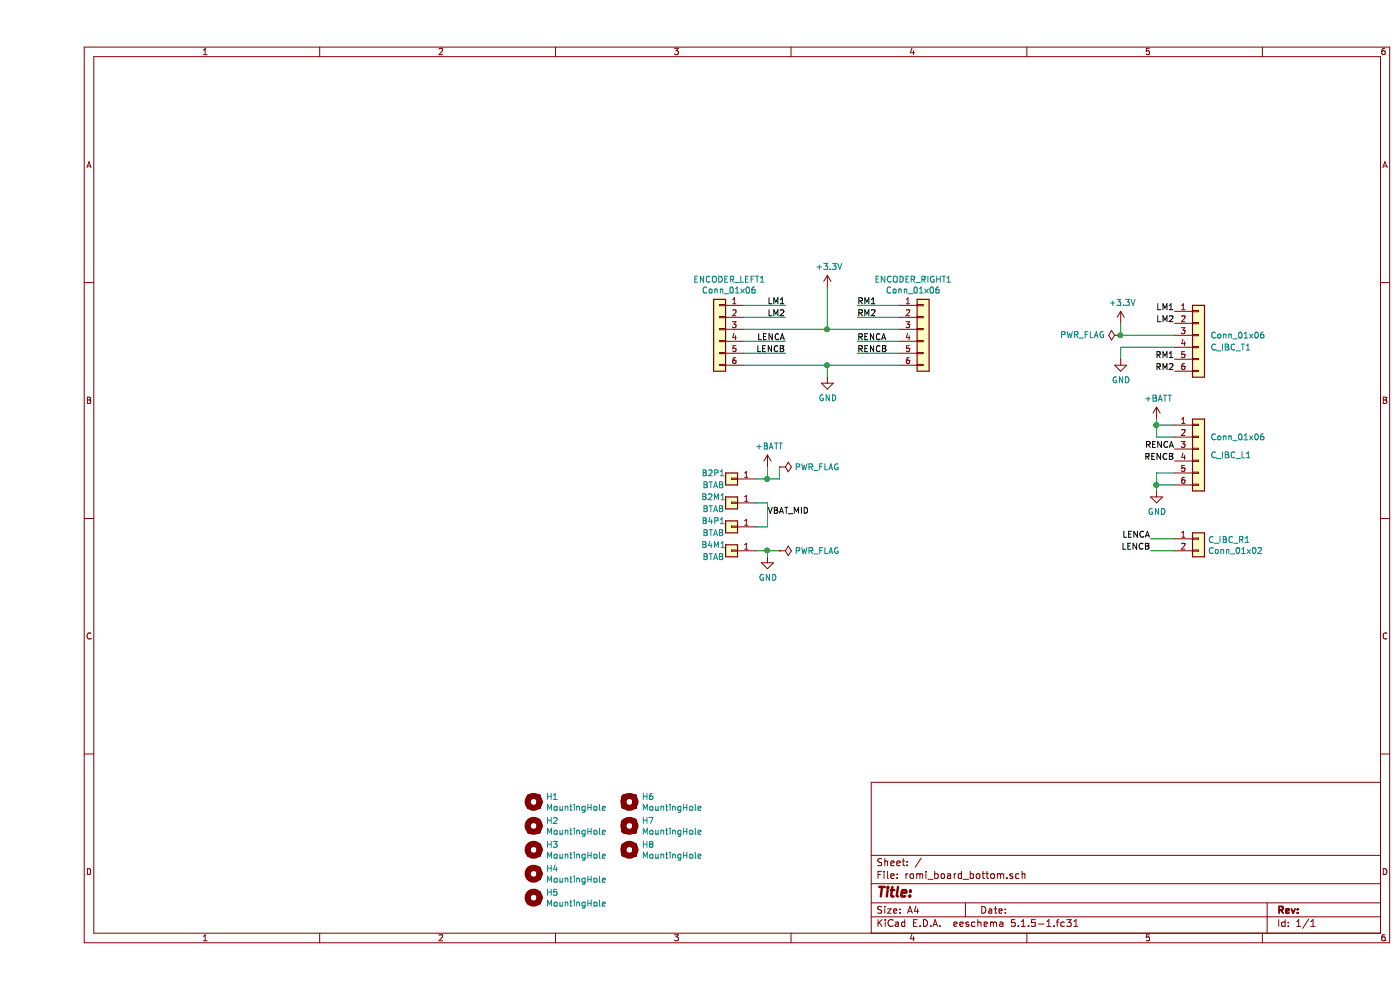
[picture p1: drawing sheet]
EESchema Schematic File Version 4
EELAYER 30 0
EELAYER END
$Descr A4 11693 8268
encoding utf-8
Sheet 1 1
Title ""
Date ""
Rev ""
Comp ""
Comment1 ""
Comment2 ""
Comment3 ""
Comment4 ""
$EndDescr
$Comp
L Connector_Generic:Conn_01x06 ENCODER_LEFT1
U 1 1
P 5700 2750
F 0 "ENCODER_LEFT1" H 5618 3167 50  0000 C CNN
F 1 "Conn_01x06" H 5618 3076 50  0000 C CNN
F 2 "Connector_PinHeader_2.54mm:PinHeader_1x06_P2.54mm_Vertical" H 5700 2750 50  0001 C CNN
F 3 "~" H 5700 2750 50  0001 C CNN
	1    5700 2750
	-1   0    0    -1  
$EndComp
$Comp
L Connector_Generic:Conn_01x06 C_IBC_T1
U 1 1
P 9700 2800
F 0 "C_IBC_T1" H 9800 2700 50  0000 L CNN
F 1 "Conn_01x06" H 9800 2800 50  0000 L CNN
F 2 "Connector_PinHeader_2.54mm:PinHeader_1x06_P2.54mm_Vertical" H 9700 2800 50  0001 C CNN
F 3 "~" H 9700 2800 50  0001 C CNN
	1    9700 2800
	1    0    0    -1  
$EndComp
$Comp
L Connector_Generic:Conn_01x01 B2P1
U 1 1
P 5800 4000
F 0 "B2P1" H 5950 4050 50  0000 C CNN
F 1 "BTAB" H 5950 3950 50  0000 C CNN
F 2 "teensy:romi_battery_tab" H 5800 4000 50  0001 C CNN
F 3 "~" H 5800 4000 50  0001 C CNN
	1    5800 4000
	-1   0    0    -1  
$EndComp
$Comp
L Connector_Generic:Conn_01x01 B4P1
U 1 1
P 5800 4400
F 0 "B4P1" H 5950 4450 50  0000 C CNN
F 1 "BTAB" H 5950 4350 50  0000 C CNN
F 2 "teensy:romi_battery_tab" H 5800 4400 50  0001 C CNN
F 3 "~" H 5800 4400 50  0001 C CNN
	1    5800 4400
	-1   0    0    -1  
$EndComp
$Comp
L Connector_Generic:Conn_01x01 B4M1
U 1 1
P 5800 4600
F 0 "B4M1" H 5950 4650 50  0000 C CNN
F 1 "BTAB" H 5950 4550 50  0000 C CNN
F 2 "teensy:romi_battery_tab" H 5800 4600 50  0001 C CNN
F 3 "~" H 5800 4600 50  0001 C CNN
	1    5800 4600
	-1   0    0    -1  
$EndComp
Wire Wire Line
	6000 4400 6100 4400
Wire Wire Line
	6100 4400 6100 4200
Wire Wire Line
	6100 4200 6000 4200
$Comp
L power:GND #PWR0105
U 1 1
P 6100 4650
F 0 "#PWR0105" H 6100 4400 50  0001 C CNN
F 1 "GND" H 6105 4477 50  0000 C CNN
F 2 "" H 6100 4650 50  0001 C CNN
F 3 "" H 6100 4650 50  0001 C CNN
	1    6100 4650
	1    0    0    -1  
$EndComp
$Comp
L power:+BATT #PWR0106
U 1 1
P 6100 3900
F 0 "#PWR0106" H 6100 3750 50  0001 C CNN
F 1 "+BATT" H 6115 4073 50  0000 C CNN
F 2 "" H 6100 3900 50  0001 C CNN
F 3 "" H 6100 3900 50  0001 C CNN
	1    6100 3900
	1    0    0    -1  
$EndComp
Wire Wire Line
	6000 4000 6100 4000
Wire Wire Line
	6100 4000 6100 3900
Wire Wire Line
	6000 4600 6100 4600
Wire Wire Line
	6100 4600 6100 4650
$Comp
L Connector_Generic:Conn_01x01 B2M1
U 1 1
P 5800 4200
F 0 "B2M1" H 5950 4250 50  0000 C CNN
F 1 "BTAB" H 5950 4150 50  0000 C CNN
F 2 "teensy:romi_battery_tab" H 5800 4200 50  0001 C CNN
F 3 "~" H 5800 4200 50  0001 C CNN
	1    5800 4200
	-1   0    0    -1  
$EndComp
Text Label 6100 4300 0    50   ~ 0
VBAT_MID
$Comp
L power:GND #PWR0107
U 1 1
P 6600 3150
F 0 "#PWR0107" H 6600 2900 50  0001 C CNN
F 1 "GND" H 6605 2977 50  0000 C CNN
F 2 "" H 6600 3150 50  0001 C CNN
F 3 "" H 6600 3150 50  0001 C CNN
	1    6600 3150
	1    0    0    -1  
$EndComp
Wire Wire Line
	5900 2550 6250 2550
Wire Wire Line
	5900 2650 6250 2650
Wire Wire Line
	5900 2950 6250 2950
Wire Wire Line
	6200 4000 6100 4000
Connection ~ 6100 4000
Text Label 6250 2550 2    50   ~ 0
LM1
Text Label 6250 2650 2    50   ~ 0
LM2
Text Label 6250 2850 2    50   ~ 0
LENCA
Text Label 6250 2950 2    50   ~ 0
LENCB
$Comp
L power:PWR_FLAG #FLG0101
U 1 1
P 6200 3900
F 0 "#FLG0101" H 6200 3975 50  0001 C CNN
F 1 "PWR_FLAG" V 6200 4028 50  0000 L CNN
F 2 "" H 6200 3900 50  0001 C CNN
F 3 "~" H 6200 3900 50  0001 C CNN
	1    6200 3900
	0    1    1    0   
$EndComp
Wire Wire Line
	6200 3900 6200 4000
$Comp
L power:PWR_FLAG #FLG0102
U 1 1
P 6200 4600
F 0 "#FLG0102" H 6200 4675 50  0001 C CNN
F 1 "PWR_FLAG" V 6200 4728 50  0000 L CNN
F 2 "" H 6200 4600 50  0001 C CNN
F 3 "~" H 6200 4600 50  0001 C CNN
	1    6200 4600
	0    1    1    0   
$EndComp
Wire Wire Line
	6100 4600 6200 4600
Connection ~ 6100 4600
$Comp
L Connector_Generic:Conn_01x06 ENCODER_RIGHT1
U 1 1
P 7400 2750
F 0 "ENCODER_RIGHT1" H 7318 3167 50  0000 C CNN
F 1 "Conn_01x06" H 7318 3076 50  0000 C CNN
F 2 "Connector_PinHeader_2.54mm:PinHeader_1x06_P2.54mm_Vertical" H 7400 2750 50  0001 C CNN
F 3 "~" H 7400 2750 50  0001 C CNN
	1    7400 2750
	1    0    0    -1  
$EndComp
Wire Wire Line
	6850 2550 7200 2550
Wire Wire Line
	6850 2650 7200 2650
Wire Wire Line
	6850 2850 7200 2850
Wire Wire Line
	6850 2950 7200 2950
Text Label 6850 2550 0    50   ~ 0
RM1
Text Label 6850 2650 0    50   ~ 0
RM2
Text Label 6850 2850 0    50   ~ 0
RENCA
Text Label 6850 2950 0    50   ~ 0
RENCB
$Comp
L power:+3.3V #PWR0101
U 1 1
P 6600 2400
F 0 "#PWR0101" H 6600 2250 50  0001 C CNN
F 1 "+3.3V" H 6615 2573 50  0000 C CNN
F 2 "" H 6600 2400 50  0001 C CNN
F 3 "" H 6600 2400 50  0001 C CNN
	1    6600 2400
	1    0    0    -1  
$EndComp
Wire Wire Line
	5900 3050 6600 3050
Wire Wire Line
	6600 3150 6600 3050
Connection ~ 6600 3050
Wire Wire Line
	6600 3050 7200 3050
Wire Wire Line
	5900 2750 6600 2750
Wire Wire Line
	6600 2400 6600 2750
Connection ~ 6600 2750
Wire Wire Line
	6600 2750 7200 2750
Wire Wire Line
	5900 2850 6250 2850
$Comp
L Connector_Generic:Conn_01x06 C_IBC_L1
U 1 1
P 9700 3750
F 0 "C_IBC_L1" H 9800 3700 50  0000 L CNN
F 1 "Conn_01x06" H 9800 3850 50  0000 L CNN
F 2 "Connector_PinHeader_2.54mm:PinHeader_1x06_P2.54mm_Vertical" H 9700 3750 50  0001 C CNN
F 3 "~" H 9700 3750 50  0001 C CNN
	1    9700 3750
	1    0    0    -1  
$EndComp
$Comp
L Connector_Generic:Conn_01x02 C_IBC_R1
U 1 1
P 9700 4500
F 0 "C_IBC_R1" H 9780 4492 50  0000 L CNN
F 1 "Conn_01x02" H 9780 4401 50  0000 L CNN
F 2 "Connector_PinHeader_2.54mm:PinHeader_1x02_P2.54mm_Vertical" H 9700 4500 50  0001 C CNN
F 3 "~" H 9700 4500 50  0001 C CNN
	1    9700 4500
	1    0    0    -1  
$EndComp
Wire Wire Line
	9500 4500 9300 4500
Wire Wire Line
	9300 4600 9500 4600
Text Label 9300 4600 2    50   ~ 0
LENCB
Text Label 9300 4500 2    50   ~ 0
LENCA
$Comp
L power:GND #PWR0102
U 1 1
P 9350 4100
F 0 "#PWR0102" H 9350 3850 50  0001 C CNN
F 1 "GND" H 9355 3927 50  0000 C CNN
F 2 "" H 9350 4100 50  0001 C CNN
F 3 "" H 9350 4100 50  0001 C CNN
	1    9350 4100
	1    0    0    -1  
$EndComp
Wire Wire Line
	9500 3950 9350 3950
Wire Wire Line
	9350 3950 9350 4050
Wire Wire Line
	9500 4050 9350 4050
Connection ~ 9350 4050
Wire Wire Line
	9350 4050 9350 4100
Text Label 9500 3850 2    50   ~ 0
RENCB
Text Label 9500 3750 2    50   ~ 0
RENCA
$Comp
L power:+BATT #PWR0103
U 1 1
P 9350 3500
F 0 "#PWR0103" H 9350 3350 50  0001 C CNN
F 1 "+BATT" H 9365 3673 50  0000 C CNN
F 2 "" H 9350 3500 50  0001 C CNN
F 3 "" H 9350 3500 50  0001 C CNN
	1    9350 3500
	1    0    0    -1  
$EndComp
Wire Wire Line
	9350 3500 9350 3550
Wire Wire Line
	9350 3650 9500 3650
Wire Wire Line
	9500 3550 9350 3550
Connection ~ 9350 3550
Wire Wire Line
	9350 3550 9350 3650
Text Label 9500 2600 2    50   ~ 0
LM1
Text Label 9500 2700 2    50   ~ 0
LM2
Text Label 9500 3000 2    50   ~ 0
RM1
Text Label 9500 3100 2    50   ~ 0
RM2
$Comp
L power:+3.3V #PWR0104
U 1 1
P 9050 2700
F 0 "#PWR0104" H 9050 2550 50  0001 C CNN
F 1 "+3.3V" H 9065 2873 50  0000 C CNN
F 2 "" H 9050 2700 50  0001 C CNN
F 3 "" H 9050 2700 50  0001 C CNN
	1    9050 2700
	1    0    0    -1  
$EndComp
$Comp
L power:GND #PWR0108
U 1 1
P 9050 3000
F 0 "#PWR0108" H 9050 2750 50  0001 C CNN
F 1 "GND" H 9055 2827 50  0000 C CNN
F 2 "" H 9050 3000 50  0001 C CNN
F 3 "" H 9050 3000 50  0001 C CNN
	1    9050 3000
	1    0    0    -1  
$EndComp
Wire Wire Line
	9050 2800 9050 2700
Wire Wire Line
	9050 3000 9050 2900
Wire Wire Line
	9050 2900 9500 2900
$Comp
L power:PWR_FLAG #FLG0103
U 1 1
P 9050 2800
F 0 "#FLG0103" H 9050 2875 50  0001 C CNN
F 1 "PWR_FLAG" V 9050 2928 50  0000 L CNN
F 2 "" H 9050 2800 50  0001 C CNN
F 3 "~" H 9050 2800 50  0001 C CNN
	1    9050 2800
	0    -1   -1   0   
$EndComp
Connection ~ 9050 2800
Wire Wire Line
	9050 2800 9500 2800
$Comp
L Mechanical:MountingHole H1
U 1 1
P 4150 6700
F 0 "H1" H 4250 6746 50  0000 L CNN
F 1 "MountingHole" H 4250 6655 50  0000 L CNN
F 2 "MountingHole:MountingHole_2.5mm" H 4150 6700 50  0001 C CNN
F 3 "~" H 4150 6700 50  0001 C CNN
	1    4150 6700
	1    0    0    -1  
$EndComp
$Comp
L Mechanical:MountingHole H2
U 1 1
P 4150 6900
F 0 "H2" H 4250 6946 50  0000 L CNN
F 1 "MountingHole" H 4250 6855 50  0000 L CNN
F 2 "MountingHole:MountingHole_2.5mm" H 4150 6900 50  0001 C CNN
F 3 "~" H 4150 6900 50  0001 C CNN
	1    4150 6900
	1    0    0    -1  
$EndComp
$Comp
L Mechanical:MountingHole H3
U 1 1
P 4150 7100
F 0 "H3" H 4250 7146 50  0000 L CNN
F 1 "MountingHole" H 4250 7055 50  0000 L CNN
F 2 "MountingHole:MountingHole_2.5mm" H 4150 7100 50  0001 C CNN
F 3 "~" H 4150 7100 50  0001 C CNN
	1    4150 7100
	1    0    0    -1  
$EndComp
$Comp
L Mechanical:MountingHole H4
U 1 1
P 4150 7300
F 0 "H4" H 4250 7346 50  0000 L CNN
F 1 "MountingHole" H 4250 7255 50  0000 L CNN
F 2 "MountingHole:MountingHole_2.5mm" H 4150 7300 50  0001 C CNN
F 3 "~" H 4150 7300 50  0001 C CNN
	1    4150 7300
	1    0    0    -1  
$EndComp
$Comp
L Mechanical:MountingHole H5
U 1 1
P 4150 7500
F 0 "H5" H 4250 7546 50  0000 L CNN
F 1 "MountingHole" H 4250 7455 50  0000 L CNN
F 2 "MountingHole:MountingHole_2.5mm" H 4150 7500 50  0001 C CNN
F 3 "~" H 4150 7500 50  0001 C CNN
	1    4150 7500
	1    0    0    -1  
$EndComp
$Comp
L Mechanical:MountingHole H6
U 1 1
P 4950 6700
F 0 "H6" H 5050 6746 50  0000 L CNN
F 1 "MountingHole" H 5050 6655 50  0000 L CNN
F 2 "MountingHole:MountingHole_2.5mm" H 4950 6700 50  0001 C CNN
F 3 "~" H 4950 6700 50  0001 C CNN
	1    4950 6700
	1    0    0    -1  
$EndComp
$Comp
L Mechanical:MountingHole H7
U 1 1
P 4950 6900
F 0 "H7" H 5050 6946 50  0000 L CNN
F 1 "MountingHole" H 5050 6855 50  0000 L CNN
F 2 "MountingHole:MountingHole_6mm" H 4950 6900 50  0001 C CNN
F 3 "~" H 4950 6900 50  0001 C CNN
	1    4950 6900
	1    0    0    -1  
$EndComp
$Comp
L Mechanical:MountingHole H8
U 1 1
P 4950 7100
F 0 "H8" H 5050 7146 50  0000 L CNN
F 1 "MountingHole" H 5050 7055 50  0000 L CNN
F 2 "MountingHole:MountingHole_6mm" H 4950 7100 50  0001 C CNN
F 3 "~" H 4950 7100 50  0001 C CNN
	1    4950 7100
	1    0    0    -1  
$EndComp
$EndSCHEMATC
